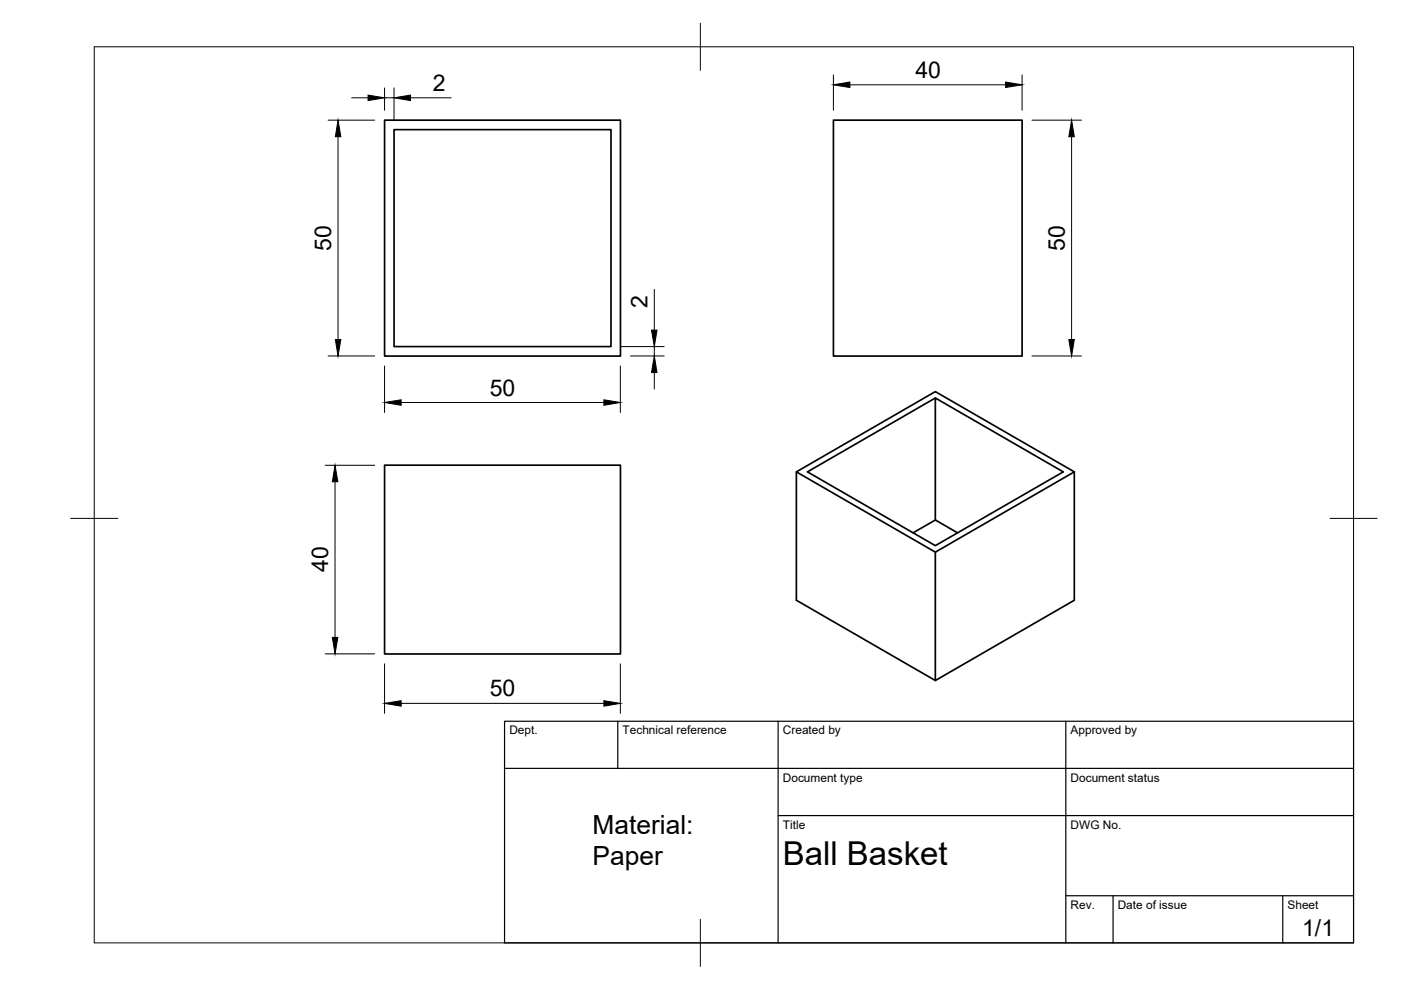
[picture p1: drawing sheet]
<svg xmlns="http://www.w3.org/2000/svg" width="297mm" height="210mm" viewBox="0 0 297 210" stroke-linecap="round" stroke-linejoin="round" font-family="sans-serif">
<!-- layer: Visible -->
<path d="M81.5 25.5h50.1v50h-50.1zM83.5 27.5h46v46h-46zM176.7 25.5h40v50h-40zM81.5 98.6h50.1v40.1h-50.1zM198.3 84.4l-27.1 15.6 27.1 15.7 27.1-15.7-27.1-15.6v25.9M168.8 100l29.5 17.1M193.6 113l4.7-2.7 4.7 2.7M227.8 100l-29.5 17.1v27.2l-29.5-17v-27.3l29.5-17 29.5 17v27.3l-29.5 17" fill="none" stroke="#000" stroke-width=".36"/>
<!-- layer: BORDER -->
<path d="M20 9.9h267v190h-267zM148.5 4.9v10M15 109.9h10M282 109.9h10M148.5 194.9v10" fill="none" stroke="#000" stroke-width=".21"/>
<!-- layer: TITLEBLOCK -->
<path d="M107 152.9h180v47h-180zM131 152.9v10M165 152.9v47M226 152.9v47M107 162.9h180M165 172.9h122M226 189.9h61M236 189.9v10M272 189.9v10" fill="none" stroke="#000" stroke-width=".25"/>
<!-- layer: FD_Dimensions -->
<g fill="none" stroke="#000" stroke-width=".21">
<path d="M81.5 18.6v4.8M83.5 18.6v6.8M176.7 15.9v7.5M180.2 18h33M216.7 15.9v7.5M69.6 25.5h9.8M71.7 29v43M74.5 20.7h3.5M81.5 20.7h2M87 20.7h8.7M218.8 25.5h10.5M227.2 29v43"/>
<path d="M69.6 75.5h9.8M81.5 77.6v9.9M131.5 77.6v9.9M131.6 73.5h9.2M133.6 75.5h7.2M138.7 61.4v8.6M138.7 73.5v2M138.7 79v3.5M218.8 75.5h10.5M68.9 98.7h10.5M85 85.3h43M71 102.1v33"/>
<path d="M68.9 138.6h10.5M81.5 140.8v10.4M85 149.1h43M131.5 140.8v10.4"/>
</g>
<g fill="#000" stroke="#000" stroke-width=".21">
<path d="M176.7 18l3.5-.6v1.2zM213.2 17.4l3.5 .6-3.5 .6zM71.7 25.5l.6 3.5h-1.2zM78 20.2l3.5 .5-3.5 .6zM83.5 20.7l3.5-.5v1.1zM227.2 25.5l.6 3.5h-1.2zM71.1 72h1.2l-.6 3.5zM138.7 75.5l.6 3.5h-1.2zM138.1 70h1.2l-.6 3.5zM226.6 72h1.2l-.6 3.5zM81.5 85.3l3.5-.5v1.1zM128 84.8l3.5 .5-3.5 .6z"/>
<path d="M71 98.7l.6 3.4h-1.1zM70.5 135.1h1.1l-.6 3.5zM81.5 149.1l3.5-.5v1.1zM128 148.6l3.5 .5-3.5 .6z"/>
</g>
<text font-size="7" x="166" y="183.4">Ball Basket</text>
<g font-size="5.6">
<text x="125.6" y="176.8">Material:</text>
<text x="125.6" y="183.4">Paper</text>
</g>
<g font-size="4.9">
<text x="194.1" y="16.5">40</text>
<text x="91.8" y="19.3">2</text>
<text x="70.2" y="53.2" transform="rotate(-90 70.2 53.2)">50</text>
<text x="225.7" y="53.2" transform="rotate(-90 225.7 53.2)">50</text>
<text x="137.3" y="65.2" transform="rotate(-90 137.3 65.2)">2</text>
<text x="103.8" y="83.9">50</text>
<text x="69.6" y="121.3" transform="rotate(-90 69.6 121.3)">40</text>
<text x="103.8" y="147.7">50</text>
<text x="276.1" y="198.6">1/1</text>
</g>
<g font-size="2.5">
<text x="108" y="155.7">Dept.</text>
<text x="132" y="155.7">Technical reference</text>
<text x="166" y="155.7">Created by</text>
<text x="227" y="155.7">Approved by</text>
<text x="166" y="165.7">Document type</text>
<text x="227" y="165.7">Document status</text>
<text x="166" y="175.7">Title</text>
<text x="227" y="175.7">DWG No.</text>
<text x="227" y="192.7">Rev.</text>
<text x="237" y="192.7">Date of issue</text>
<text x="273" y="192.7">Sheet</text>
</g>
</svg>
